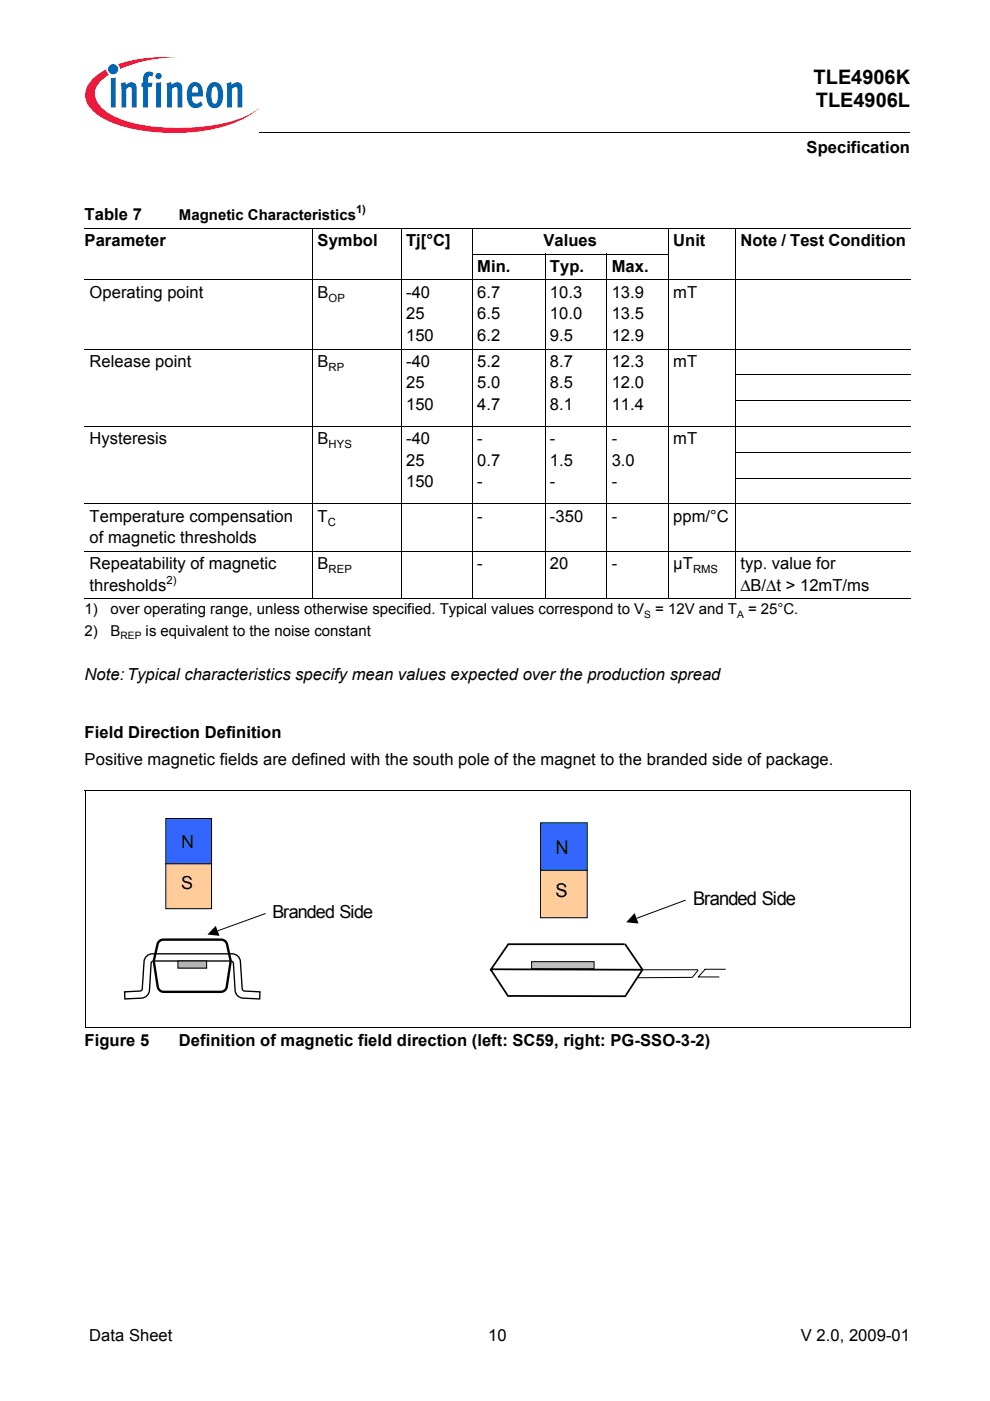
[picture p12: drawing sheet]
<svg xmlns="http://www.w3.org/2000/svg" width="210mm" height="297mm" viewBox="0 0 210 297" stroke-linecap="round" stroke-linejoin="round" font-family="sans-serif">
<circle cx="24" cy="14.7" r="1.08" fill="#0166b3"/>
<g fill="#ed1a40">
<path d="M25 13.6l.8-.2a32.4 32.4 0 0 1 11.9-1.3 31.9 31.9 0 0 0-11.6 2.3l-.7 .2z"/>
<path d="M19.5 16.9a11.1 11.1 0 0 1 3-2.2l.2 .6 .4 .5a4.9 4.9 0 0 0-3 4.3 6.3 6.3 0 0 0 3.8 4.4 31.8 31.8 0 0 0 15.5 2.6 31.6 31.6 0 0 0 13.8-3l1.6-1.2a19.6 19.6 0 0 1-10.3 4.6 41.9 41.9 0 0 1-20.3-1.3 10.1 10.1 0 0 1-5.7-4.3 4.2 4.2 0 0 1 1-5z"/>
</g>
<g fill="#0166b3">
<path d="M23.5 16.6l1-.1v6.3h-1z"/>
<path d="M25.6 17.7l1-.3 .1 .6a1.21 1.21 0 0 1 1.4-.5 1.21 1.21 0 0 1 .9 1.3v4h-1.1v-4.1a.41 .41 0 0 0-.6-.2l-.5 .4v3.9h-1.1z"/>
<path d="M30.8 15.4l.8-.2 .8 .1 .2 .2-.3 .7h-.2a.47 .47 0 0 0-.7 .2v1.1h.9l-.2 .9h-.7v4.4h-1.1v-4.4h-.3v-.9h.3v-.7a1.75 1.75 0 0 1 .5-1.4z"/>
<path d="M35.3 17.7l1-.3 .1 .6a1.21 1.21 0 0 1 1.4-.5 1.21 1.21 0 0 1 .9 1.3v4h-1.1v-4.1a.41 .41 0 0 0-.6-.2l-.5 .4v3.9h-1.1z"/>
<path d="M48 17.7l1-.3 .1 .6a1.21 1.21 0 0 1 1.5-.5 1.21 1.21 0 0 1 .8 1.3v4h-1l-.1-4.1a.41 .41 0 0 0-.6-.2l-.5 .4v3.9h-1z"/>
<path d="M32.9 16.1a.7 .7 0 0 1 1.4 0 .7 .7 0 0 1-1.4 0zM33.1 17.6l1-.2v5.4h-1z"/>
<path d="M40.4 17.8a1.58 1.58 0 0 1 1.7-.2 1.58 1.58 0 0 1 .9 1.5v1.4h-2.3a1.08 1.08 0 0 0 .3 1.1 1.08 1.08 0 0 0 1.1 .2l.5-.3 .4 .7a1.87 1.87 0 0 1-2.2 .6 1.87 1.87 0 0 1-1.1-1.9v-1.7l.2-.8zM40.9 18.5l-.2 1.1h1.3v-.7a.58 .58 0 0 0-.4-.6 .58 .58 0 0 0-.7 .2z"/>
<path d="M44.6 17.7a1.75 1.75 0 0 1 1.9 0 1.75 1.75 0 0 1 .8 1.7v1.3a1.95 1.95 0 0 1-2.3 2.1 2.91 2.91 0 0 1-1.2-3.2 2.77 2.77 0 0 1 .8-1.9zM45.2 18.5a4.3 4.3 0 0 0 0 3.4l.3 .1a1.53 1.53 0 0 0 .7-1.9v-.4a1.18 1.18 0 0 0-.7-1.4z"/>
</g>
<path d="M17.9 29h46v5h-46z" fill="#fff"/>
<path d="M54.9 28l.1 .1z" fill="#000"/>
<path d="M55 28h137.8" fill="none" stroke="#000" stroke-width=".21"/>
<path d="M33.7 199.6l.9-.4h12.3a1.28 1.28 0 0 1 1.2 1l.8 3.6-.8 5.4a1.24 1.24 0 0 1-1.3 1.1h-12.1a1.29 1.29 0 0 1-1.3-1.1l-.8-5.4 .8-3.6z" fill="none" stroke="#000" stroke-width=".5"/>
<path d="M31.1 202.7l.8-.4 .4-.1h16.9a1.77 1.77 0 0 1 1.8 1.7l.4 6 .4 .2 3.3 .2v1.5l-3.6-.2a1.78 1.78 0 0 1-1.7-1.6l-.3-5.8-.3-.4h-.3h-16.6l-.3 .4-.3 5.8a1.8 1.8 0 0 1-1.7 1.6l-3.5 .2-.1-1.5 3.3-.2 .4-.2 .4-6 .1-.5z" fill="none" stroke="#000" stroke-width=".29"/>
<path d="M37.7 203.8h6.1v1.5h-6.1z" fill="#b3b3b3"/>
<path d="M56.3 193.7l-10.2 3.7M37.7 203.8h6.1v1.5h-6.1z" fill="none" stroke="#000" stroke-width=".21"/>
<path d="M45.7 196.3l.8 2.1-2.5-.3z" fill="#000"/>
<path d="M35.2 173.5h9.7v9.6h-9.7z" fill="#3365ff"/>
<path d="M35.2 173.5h9.7v9.6h-9.7z" fill="none" stroke="#000" stroke-width=".21"/>
<path d="M35.2 183.1h9.7v9.6h-9.7z" fill="#ffcc9a"/>
<path d="M35.2 183.1h9.7v9.6h-9.7z" fill="none" stroke="#000" stroke-width=".21"/>
<path d="M114.6 174.5h9.9v10h-9.9z" fill="#3365ff"/>
<path d="M114.6 174.5h9.9v10h-9.9z" fill="none" stroke="#000" stroke-width=".21"/>
<path d="M114.6 184.5h9.9v10.1h-9.9z" fill="#ffcc9a"/>
<path d="M114.6 184.5h9.9v10.1h-9.9zM145.4 190.8l-10.4 3.9M136.4 205.6h11.6M148 205.7l-1.2 1.5-11.7 .1M148 207.1h4.5M149.4 205.5h4.5M149.5 205.5l-1.5 1.7" fill="none" stroke="#000" stroke-width=".21"/>
<path d="M134.6 193.6l.8 2.2-2.6-.3z" fill="#000"/>
<path d="M107.7 200.2h24.7M107.8 211.2h24.7" fill="none" stroke="#000" stroke-width=".37"/>
<path d="M112.7 203.9h13.3v1.5h-13.3z" fill="#c0c0c0"/>
<g fill="none" stroke="#000" stroke-width=".21">
<path d="M17.9 48.4h175.3M17.9 59.4h175.3M66.3 48.4v78.6M85.1 48.4v78.6M100.1 53.9h41.6M100.1 48.4v78.6M115.6 53.8v73.2M128.6 53.8v73.2M141.7 48.4v78.6M155.9 48.4v78.6M17.9 74h175.3M155.9 79.5h37.3"/>
<path d="M17.9 90.4h175.3M155.9 85h37.3M155.9 95.9h37.3M17.9 106.8h175.3M17.9 116.9h175.3M155.9 101.4h37.3M17.9 126.9h175.3M18 167.7h175.1M18 167.6v50.3M193.1 167.6v50.3M18 217.9h175.1M112.7 203.9h13.3v1.5h-13.3z"/>
</g>
<path d="M104.1 205.5l32.2 .1M104.1 205.6l3.7 5.7M107.8 200.1l-3.8 5.6M132.5 200.1l3.8 5.6M136.2 205.6l-3.7 5.7" fill="none" stroke="#000" stroke-width=".37"/>
<g font-size="4.2">
<text x="172.5" y="17.8">TLE4906K</text>
<text x="173" y="22.8">TLE4906L</text>
</g>
<g font-size="4">
<text x="117.8" y="181">N</text>
<text x="117.8" y="190.2">S</text>
<text x="147" y="191.8">Branded Side</text>
</g>
<g font-size="3.8">
<text x="38.4" y="179.8">N</text>
<text x="38.4" y="188.5">S</text>
<text x="57.7" y="194.6">Branded Side</text>
</g>
<g font-size="3.5">
<text x="171" y="32.5">Specification</text>
<text x="17.9" y="46.5">Table 7</text>
<text x="17.9" y="52.2">Parameter</text>
<text x="67.3" y="52.2">Symbol</text>
<text x="86.1" y="52.2">Tj[°C]</text>
<text x="115.2" y="52.2">Values</text>
<text x="142.7" y="52.2">Unit</text>
<text x="157" y="52.2">Note / Test Condition</text>
<text x="101.2" y="57.7">Min.</text>
<text x="116.6" y="57.7">Typ.</text>
<text x="129.7" y="57.7">Max.</text>
<text x="19" y="63.1">Operating point</text>
<text x="67.3" y="63.1">B</text>
<text x="86.1" y="63.1">-40</text>
<text x="101.2" y="63.1">6.7</text>
<text x="116.6" y="63.1">10.3</text>
<text x="129.7" y="63.1">13.9</text>
<text x="142.7" y="63.1">mT</text>
<text x="86.1" y="67.7">25</text>
<text x="101.2" y="67.7">6.5</text>
<text x="116.6" y="67.7">10.0</text>
<text x="129.7" y="67.7">13.5</text>
<text x="19" y="77.8">Release point</text>
<text x="67.3" y="77.8">B</text>
<text x="86.1" y="72.3">150</text>
<text x="86.1" y="77.8">-40</text>
<text x="101.2" y="72.3">6.2</text>
<text x="101.2" y="77.8">5.2</text>
<text x="116.6" y="72.3">9.5</text>
<text x="116.6" y="77.8">8.7</text>
<text x="129.7" y="72.3">12.9</text>
<text x="129.7" y="77.8">12.3</text>
<text x="142.7" y="77.8">mT</text>
<text x="86.1" y="82.3">25</text>
<text x="101.2" y="82.3">5.0</text>
<text x="116.6" y="82.3">8.5</text>
<text x="129.7" y="82.3">12.0</text>
<text x="86.1" y="86.9">150</text>
<text x="101.2" y="86.9">4.7</text>
<text x="116.6" y="86.9">8.1</text>
<text x="129.7" y="86.9">11.4</text>
<text x="19" y="94.2">Hysteresis</text>
<text x="67.3" y="94.2">B</text>
<text x="86.1" y="94.2">-40</text>
<text x="101.2" y="94.2">-</text>
<text x="116.6" y="94.2">-</text>
<text x="129.7" y="94.2">-</text>
<text x="142.7" y="94.2">mT</text>
<text x="86.1" y="98.7">25</text>
<text x="101.2" y="98.7">0.7</text>
<text x="116.6" y="98.7">1.5</text>
<text x="129.7" y="98.7">3.0</text>
<text x="86.1" y="103.3">150</text>
<text x="101.2" y="103.3">-</text>
<text x="116.6" y="103.3">-</text>
<text x="129.7" y="103.3">-</text>
<text x="19" y="110.6">Temperature compensation</text>
<text x="67.3" y="110.6">T</text>
<text x="101.2" y="110.6">-</text>
<text x="116.6" y="110.6">-350</text>
<text x="129.7" y="110.6">-</text>
<text x="142.7" y="110.6">ppm/°C</text>
<text x="19" y="115.1">of magnetic thresholds</text>
<text x="19" y="120.6">Repeatability of magnetic</text>
<text x="19" y="125.2">thresholds</text>
<text x="67.3" y="120.6">B</text>
<text x="101.2" y="120.6">-</text>
<text x="116.6" y="120.6">20</text>
<text x="129.7" y="120.6">-</text>
<text x="142.7" y="120.6">µT</text>
<text x="157" y="120.6">typ. value for</text>
<text x="157" y="125.2">∆B/∆t &gt; 12mT/ms</text>
<text x="17.9" y="144.2">Note:Typical characteristics specify mean values expected over the production spread</text>
<text x="17.9" y="156.5">Field Direction Definition</text>
<text x="17.9" y="162.2">Positive magnetic fields are defined with the south pole of the magnet to the branded side of package.</text>
<text x="17.9" y="221.7">Figure 5</text>
<text x="38" y="221.7">Definition of magnetic field direction (left: SC59, right: PG-SSO-3-2)</text>
<text x="18.9" y="284.4">Data Sheet</text>
<text x="103.5" y="284.4">10</text>
<text x="169.8" y="284.4">V 2.0, 2009-01</text>
</g>
<g font-size="3.2">
<text x="38" y="46.5">Magnetic Characteristics</text>
<text x="17.9" y="130.2">1)</text>
<text x="23.5" y="130.2">over operating range, unless otherwise specified. Typical values correspond to V</text>
<text x="138.9" y="130.2">= 12V and T</text>
<text x="158.6" y="130.2">= 25°C.</text>
<text x="17.9" y="134.8">2)</text>
<text x="23.5" y="134.8">B</text>
<text x="30.9" y="134.8">is equivalent to the noise constant</text>
</g>
<g font-size="2.4">
<text x="75.5" y="45.1">1)</text>
<text x="69.7" y="64">OP</text>
<text x="69.7" y="78.6">RP</text>
<text x="69.7" y="95">HYS</text>
<text x="69.5" y="111.4">C</text>
<text x="35.3" y="123.8">2)</text>
<text x="69.7" y="121.5">REP</text>
<text x="146.9" y="121.5">RMS</text>
</g>
<g font-size="2.2">
<text x="136.6" y="131">S</text>
<text x="156.3" y="131">A</text>
<text x="25.6" y="135.6">REP</text>
</g>
</svg>
